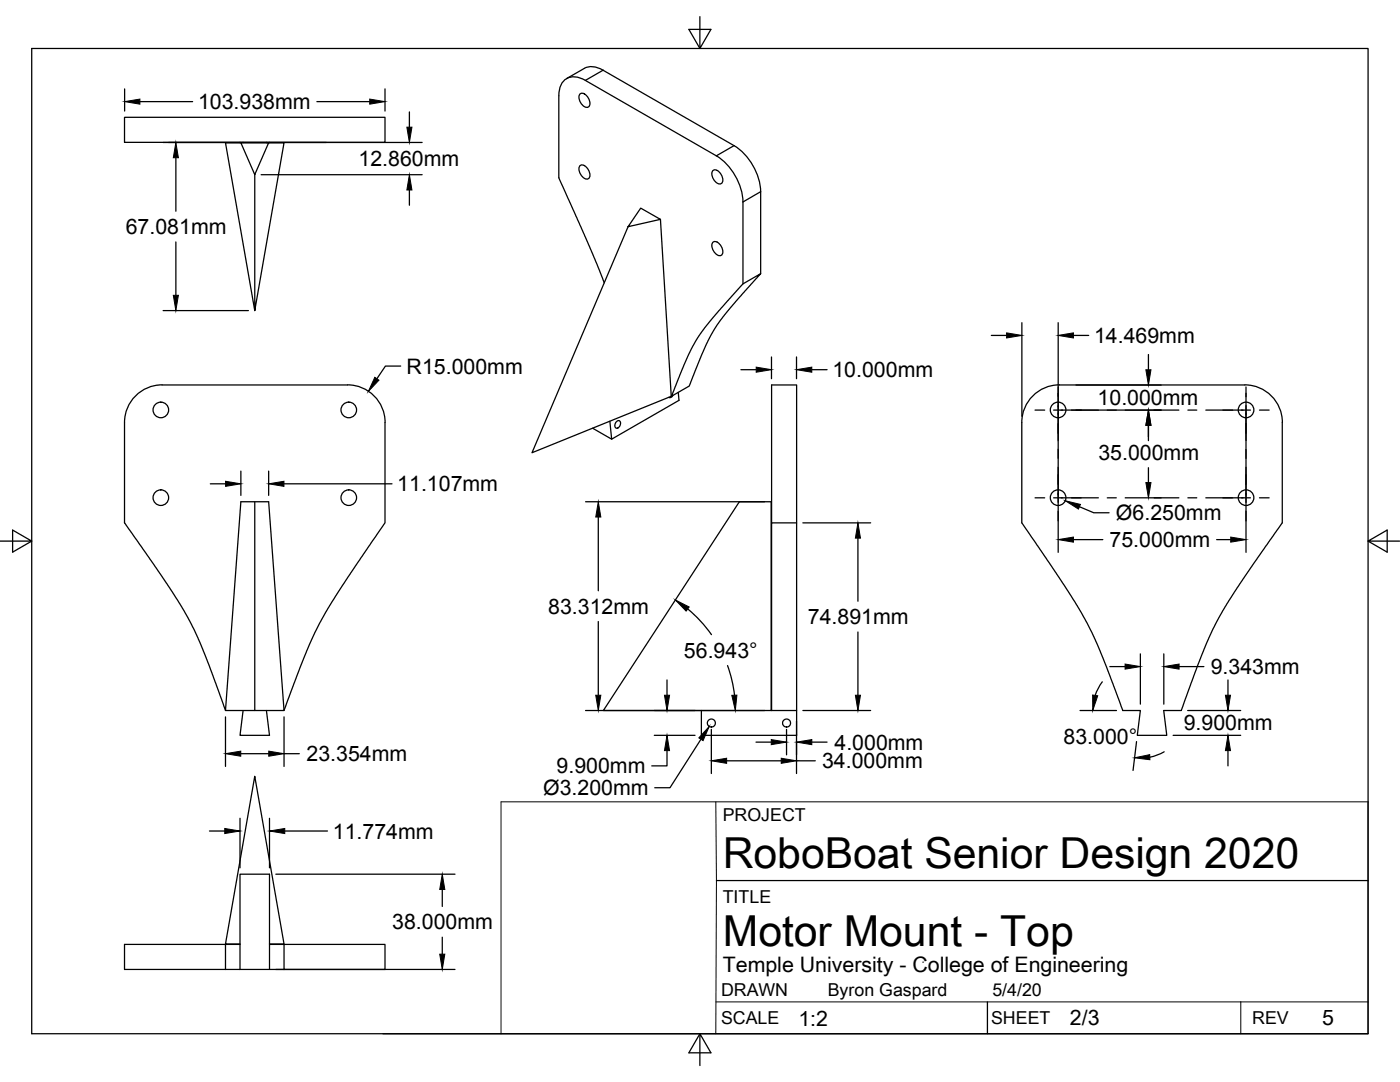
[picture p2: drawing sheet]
<svg xmlns="http://www.w3.org/2000/svg" width="279mm" height="216mm" viewBox="0 0 279 216" stroke-linecap="round" stroke-linejoin="round" font-family="sans-serif">
<!-- layer: Visible -->
<g fill="none" stroke="#000" stroke-width=".25">
<path d="M111.5 19.1v16.4l6.2 13.9 2.9 7M111.5 19.1a3.3 3.3 0 0 1 2.9-3.8l1.6 .3 .8 .4 26.2 15.1a11.7 11.7 0 0 1 5.3 9.2M115.8 18.8a1.34 1.34 0 0 1 1.7 1 1.19 1.19 0 0 1-.2 1.6 1.93 1.93 0 0 1-1.5-2.6zM116.6 13.7l-3.5 2M116.6 13.6a3.6 3.6 0 0 1 3.8 .4l26.1 15.1a11.7 11.7 0 0 1 5.3 9.1v16.4M24.8 23.4h52v5h-52zM47.9 28.4v.1M48.1 28.5h5.5l-2.8 6.3zM48.1 28.5h-3.1l5.8 33.5M48.5 28.4v.1M53.2 28.4v.1M53.6 28.5h3.1l-5.9 33.5v-27.2"/>
<path d="M53.8 28.4v.1M115.8 33.1a1.34 1.34 0 0 1 1.7 1 1.19 1.19 0 0 1-.2 1.6 1.93 1.93 0 0 1-1.5-2.6zM142.3 34a1.34 1.34 0 0 1 1.7 1.1 1.19 1.19 0 0 1-.2 1.6 1.93 1.93 0 0 1-1.5-2.7zM127.9 41.5l3.9 2.3-6.5 1.4zM131.8 43.8l2.2 35.3-27.8 11.2 19.1-45.1M142.3 48.3a1.34 1.34 0 0 1 1.7 1.1 1.19 1.19 0 0 1-.2 1.6 1.93 1.93 0 0 1-1.5-2.7zM148.3 40.3v16.3M32.3 76.8h37M32.4 76.8a7.5 7.5 0 0 0-7.6 7.5v20l8.5 12.2 4.2 6.8 1.3 2.4 1.6 3.8 4.6 12.3M69.4 76.8a7.5 7.5 0 0 1 7.4 7.5v20l-8.6 12.7-4.4 7.2-2.6 5.6-4.5 12M134 79l3.7-8.9 1.3-2.3 1.3-2 3.2-3.8 4.8-5.4 3.5-2-6.4 7.2-2.7 3.6-1.9 3.6-3.2 8-3.6 2.1M134.3 78.9a.6 .6 0 0 1-.8 .4"/>
<path d="M135.4 78.3l.1 1.6-13.4 7.7-.4-3.5M211.4 76.8h37M211.4 76.8a7.5 7.5 0 0 0-7.5 7.5v20l8.6 12.7 4.4 7.2 2.6 5.6 4.6 12h3.5l-.6 4.9h5.9l-.7-4.9h3.6l4.5-12.3 1.7-3.8 1.2-2.4 4.3-6.8 8.4-12.2v-20M248.4 76.8a7.5 7.5 0 0 1 7.5 7.5M118.3 85.4l3.8 2.2M123 84.2a.5 .5 0 0 1 .7-.2 .5 .5 0 0 1 .1 .8 .57 .57 0 0 1-.4 .6 .57 .57 0 0 1-.7-.3l.1-.5zM50.8 100.1v41.7h5.9l-3.1-41.7h-5.5l-3.1 41.7h5.8M147.6 100.1h6.3v41.7h-33.5zM154 104.3h5v37.5h-5zM154 104.3v-27.5h5v27.5M48.5 141.8l-.6 4.9h5.9l-.6-4.9M140 141.8v4.9h19v-4.9"/>
<path d="M153.9 141.8h.1M24.8 188.4h20.2v5h-20.2zM45 193.4h2.9M45 188.4h2.9M47.9 193.4h8.8M47.9 193.4v-19h5.9v19M47.9 188.4h-2.9l5.8-33.5 5.9 33.5h-2.9M53.8 188.4h2.9M56.7 188.4h20.1v5h-20.1z"/>
<circle cx="32.1" cy="81.8" r="1.56"/>
<circle cx="32.1" cy="99.3" r="1.56"/>
<circle cx="69.6" cy="99.3" r="1.56"/>
<circle cx="69.6" cy="81.8" r="1.56"/>
<circle cx="211.2" cy="99.3" r="1.56"/>
<circle cx="211.2" cy="81.8" r="1.56"/>
<circle cx="248.7" cy="81.8" r="1.56"/>
<circle cx="248.7" cy="99.3" r="1.56"/>
<circle cx="142" cy="144.3" r=".8"/>
<circle cx="157" cy="144.3" r=".8"/>
</g>
<!-- layer: Visible Narrow -->
<path d="M120.4 14l-3.6 2M146.5 29.1l-3.5 2M151.8 38.2l-3.5 2.1" fill="none" stroke="#000" stroke-width=".25"/>
<!-- layer: Border -->
<path d="M6.3 9.7h266.7v196.6h-266.7zM139.7 3.3v6.4l2.2-3.8h-4.4l2.2 3.8M0 108h6.3l-3.8-2.2v4.4l3.8-2.2M273 108l3.8 2.2v-4.4l-3.8 2.2h6.4M139.7 206.3l-2.2 3.8h4.4l-2.2-3.8v6.3" fill="none" stroke="#000" stroke-width=".25"/>
<!-- layer: Titleblock -->
<path d="M143 175.7h130M197.1 199.9v6.4M76.4 206.3h196.6" fill="none" stroke="#000" stroke-width=".25"/>
<path d="M142.9 160l.1 15.7-.1 30.6M142.9 199.9h130.1M184.1 192h.1M247.6 199.9v6.4M100 206.3v-46.3h173v46.3" fill="none" stroke="#000" stroke-width=".2"/>
<!-- layer: Dimensions -->
<g fill="none" stroke="#000" stroke-width=".25">
<path d="M24.9 17.7v4.5M76.8 17.7v4.5M27.9 20.3h10.5M32.6 28.4h51.6M35.1 31.5v10.6M52.1 34.9h32.1M63.2 20.3h10.6M81.7 22.3v3.1M81.7 37.9v3.1M35.1 48.3v10.6M32.6 62h17M80 73h-3.1l-1.7 2.6"/>
<path d="M147.9 73.8h3M154 71.2v4.4M159 71.2v4.4M162 73.8h3.1M197.8 66.9h3.1M203.9 64.4v18.7M211.2 64.4v45.8M214.2 66.9h3.1M214.7 76.8h17M229.2 70.7v3.1M248.7 78.5v31.7M42 96.5h3"/>
<path d="M48.1 94v4.8M53.6 94v4.8M56.7 96.5h21.5M214.7 81.8h17M229.2 84.9v3M229.2 93.3v3M230.3 99.3h1.4M116.9 100.1h35.7M119.4 103.2v14.7M160.2 104.3h13.6M171.2 107.4v12.6M214.2 107.7h5.9"/>
<path d="M215.4 101.1l2.9 1.2h3M242.8 107.7h2.8M119.4 124v14.7M133.1 135.7v3M137.3 121.5a26.3 26.3 0 0 1 4.7 5.1M145.2 132.8a26.3 26.3 0 0 1 1.4 5.9M171.2 126.1v12.6M220 136.1l-.8 1.2-.6 1.5M221.5 133h3M227.6 130.5v10M232.3 130.5v10M235.3 133h5"/>
<path d="M245.1 135.7v3M45 143v9.9M48 150.4h5.6M56.7 143v9.9M56.7 150.4h3M116.9 141.8h35.7M130.6 146.7h8.1M133.1 149.8v3h-3M139.9 147.5l-6.2 9.7h-3M142 145.5v8.8M145 151.8h10.9M150.9 148.1h3"/>
<path d="M157 145.5v5.1M159 143.9v10.4M159 151.8h3.7M160.2 141.8h13.6M162 148.1h3.1M215.5 141.8h7.3M226.8 148l-.7 5.7M232.3 150l-1.3 .7-1.5 .4M234.1 146.7h13.5M237 141.8h10.6M245.1 149.8v3M41.8 165.8h3.1"/>
<path d="M47.9 163.3v9.9M53.8 163.3v9.9M55.1 174.4h35.7M56.8 165.8h8.6M88.3 177.5v3.4M55.1 193.4h35.7M88.3 187v3.4"/>
</g>
<g fill="#000" stroke="#000" stroke-width=".2">
<path d="M24.9 20.3l3-.5v1zM73.8 19.8l3 .5-3 .5zM35.1 28.4l.5 3.1h-1zM81.2 25.4h1l-.5 3zM81.7 34.9l.5 3h-1zM34.6 58.9h1l-.5 3.1zM74.8 75.3l.8 .6-2.1 2.2zM150.9 73.3l3.1 .5-3.1 .5zM159 73.8l3-.5v1zM200.9 66.4l3 .5-3 .5zM211.2 66.9l3-.5v1zM228.7 73.8h1l-.5 3z"/>
<path d="M45 96l3.1 .5-3.1 .5zM53.6 96.5l3.1-.5v1zM229.2 81.8l.5 3.1h-1zM228.7 96.3h1l-.5 3zM119.4 100.1l.5 3.1h-1zM171.2 104.3l.5 3.1h-1zM211.2 107.7l3-.5v1zM212.6 99.9l3 .7-.4 1zM245.6 107.2l3.1 .5-3.1 .5zM118.9 138.7h1l-.5 3.1zM132.6 138.7h1l-.5 3.1zM134.8 119.7l2.7 1.4-.6 .8z"/>
<path d="M146 138.7h1.1l-.4 3.1zM170.7 138.7h1l-.5 3.1zM218.1 138.7l1 .1-1 3zM224.5 132.5l3.1 .5-3.1 .5zM232.3 133l3-.5v1zM244.6 138.7h1l-.5 3.1zM45 150.4l3-.5v1zM53.6 149.9l3.1 .5-3.1 .5zM133.1 146.7l.5 3.1h-1zM141.5 144.9l-1.2 2.9-.8-.6zM142 151.8l3-.5v1zM153.9 147.6l3.1 .5-3.1 .5z"/>
<path d="M155.9 151.3l3.1 .5-3.1 .5zM159 148.1l3-.5v1zM226.4 151.2l3-.6 .1 1zM245.1 146.7l.5 3.1h-1zM44.9 165.3l3 .5-3 .5zM53.8 165.8l3-.5v1zM88.3 174.4l.5 3.1h-1zM87.8 190.4h1l-.5 3z"/>
</g>
<!-- layer: Center Lines -->
<g fill="none" stroke="#000" stroke-width=".25">
<path d="M211.2 77.2v1.9M248.7 77.2v1.9M206.6 81.8h1.9M206.6 99.3h1.9M210.3 81.8h8.9M210.3 99.3h8.9M211.2 80.9v7M211.2 89.7v1.8M211.2 93.3v6.9M221 81.8h1.8M221 99.3h1.8M224.6 81.8h10.7"/>
<path d="M224.6 99.3h10.7M237.1 81.8h1.7M237.1 99.3h1.7M240.6 81.8h9M240.6 99.3h9M248.7 80.9v7M248.7 89.7v1.8M248.7 93.3v6.9M251.4 81.8h1.9M251.4 99.3h1.9M211.2 102v1.9M248.7 102v1.9"/>
</g>
<g font-size="8.5">
<text x="144.3" y="173.2">RoboBoat Senior Design 2020</text>
<text x="144.3" y="188.8">Motor Mount - Top</text>
</g>
<g font-size="4.3">
<text x="39.5" y="21.8">103.938mm</text>
<text x="71.6" y="33.1">12.860mm</text>
<text x="25.1" y="46.7">67.081mm</text>
<text x="218.3" y="68.4">14.469mm</text>
<text x="81.2" y="74.5">R15.000mm</text>
<text x="166.1" y="75.3">10.000mm</text>
<text x="219.1" y="80.8">10.000mm</text>
<text x="219.2" y="91.8">35.000mm</text>
<text x="79.3" y="98">11.107mm</text>
<text x="222.7" y="103.7">Ø6.250mm</text>
<text x="221.4" y="109.2">75.000mm</text>
<text x="109.4" y="122.4">83.312mm</text>
<text x="161.2" y="124.5">74.891mm</text>
<text x="136.5" y="131.2">56.943°</text>
<text x="241.6" y="134.5">9.343mm</text>
<text x="166.5" y="149.6">4.000mm</text>
<text x="212.3" y="148.4">83.000°</text>
<text x="236.2" y="145.8">9.900mm</text>
<text x="61.2" y="151.9">23.354mm</text>
<text x="111.1" y="154.3">9.900mm</text>
<text x="164.1" y="153.3">34.000mm</text>
<text x="108.4" y="158.6">Ø3.200mm</text>
<text x="66.4" y="167.3">11.774mm</text>
<text x="78.3" y="185.4">38.000mm</text>
<text x="144.3" y="193.9">Temple University - College of Engineering</text>
<text x="159.3" y="204.8">1:2</text>
<text x="213.5" y="204.6">2/3</text>
<text x="263.9" y="204.4">5</text>
</g>
<g font-size="3.5">
<text x="144.3" y="163.8">PROJECT</text>
<text x="144.3" y="180.1">TITLE</text>
<text x="143.9" y="198.8">DRAWN</text>
<text x="165.2" y="198.8">Byron Gaspard</text>
<text x="198.1" y="198.8">5/4/20</text>
<text x="143.9" y="204.4">SCALE</text>
<text x="197.8" y="204.4">SHEET</text>
<text x="249.9" y="204.3">REV</text>
</g>
</svg>
